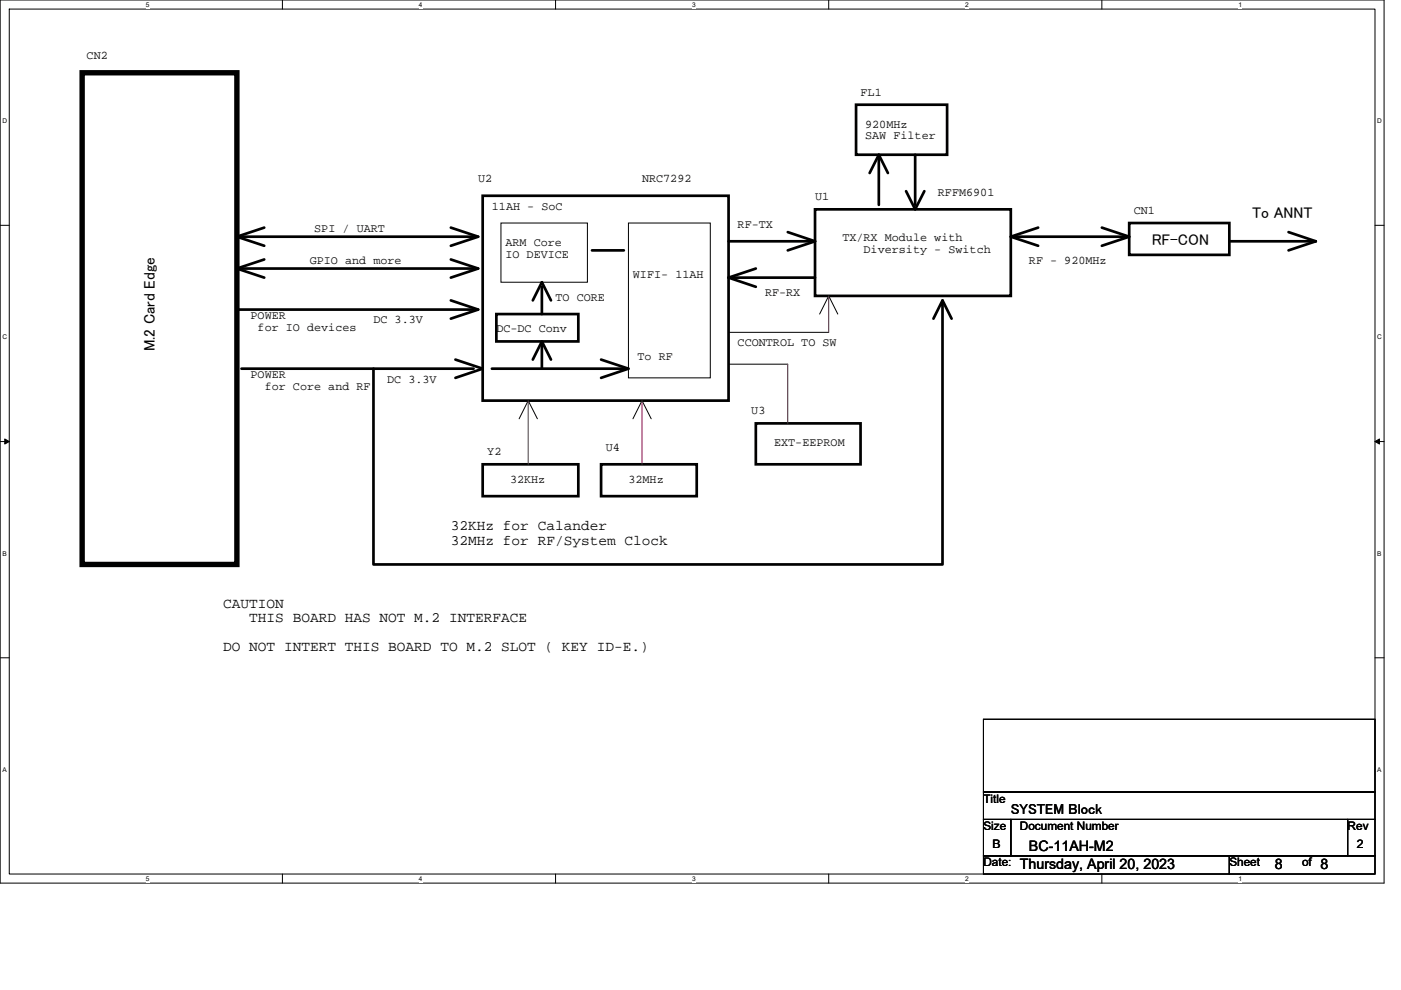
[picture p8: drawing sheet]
<svg xmlns="http://www.w3.org/2000/svg" width="297mm" height="210mm" viewBox="0 0 297 210" stroke-linecap="round" stroke-linejoin="round" font-family="sans-serif">
<path d="M0 0h293.5v187.2h-293.5zM2 1.9h289.5v183.4h-289.5z" fill="none" stroke="#000" stroke-width=".21"/>
<g fill="#fff">
<path d="M30.9 .2h.8v1.6h-.8z"/>
<path d="M30.9 185.5h.8v1.6h-.8z"/>
</g>
<path d="M59.9 0v1.9M59.9 185.3v1.9" fill="none" stroke="#000" stroke-width=".21"/>
<g fill="#fff">
<path d="M88.8 .2h.8v1.6h-.8z"/>
<path d="M88.8 185.5h.8v1.6h-.8z"/>
</g>
<path d="M117.8 0v1.9M117.8 185.3v1.9" fill="none" stroke="#000" stroke-width=".21"/>
<g fill="#fff">
<path d="M146.7 .2h.8v1.6h-.8z"/>
<path d="M146.7 185.5h.8v1.6h-.8z"/>
</g>
<path d="M175.7 0v1.9M175.7 185.3v1.9" fill="none" stroke="#000" stroke-width=".21"/>
<g fill="#fff">
<path d="M204.7 .2h.7v1.6h-.7z"/>
<path d="M204.7 185.5h.7v1.6h-.7z"/>
</g>
<path d="M233.6 0v1.9M233.6 185.3v1.9" fill="none" stroke="#000" stroke-width=".21"/>
<g fill="#fff">
<path d="M262.6 .2h.7v1.6h-.7z"/>
<path d="M262.6 185.5h.7v1.6h-.7z"/>
<path d="M.5 24.8h1v1.6h-1z"/>
<path d="M292 24.8h1v1.6h-1z"/>
<path d="M.5 70.7h1v1.5h-1z"/>
<path d="M292 70.7h1v1.5h-1z"/>
</g>
<path d="M0 47.8h2M291.5 47.8h2" fill="none" stroke="#000" stroke-width=".21"/>
<g fill="#fff">
<path d="M.5 116.5h.9v1.6h-.9z"/>
<path d="M292 116.5h.9v1.6h-.9z"/>
</g>
<path d="M0 93.6h2M291.5 93.6h2" fill="none" stroke="#000" stroke-width=".21"/>
<path d="M1 93.1l1 .5-1 .5zM291.5 93.6l1-.5v1z" fill="#000" stroke="#000" stroke-width=".21"/>
<g fill="#fff">
<path d="M.5 162.4h.9v1.5h-.9z"/>
<path d="M292 162.4h.9v1.5h-.9z"/>
</g>
<g fill="none" stroke="#000" stroke-width=".21">
<path d="M106.2 47.3h18.3v12.5h-18.3zM133.2 47.3h17.4v32.8h-17.4zM154.5 77.2h12.5M154.5 70.5h21.2M173.8 66.6l1.9-3.9 1.9 3.9M113.9 88.8l-1.9-3.9-1.9 3.9M134.2 88.8l1.9-3.9 2 3.9M0 139.5h2M291.5 139.5h2M208.5 152.5h83v15.4h-83zM208.5 167.9h83v5.8h-83zM208.5 173.7h5.8v7.8h-5.8z"/>
<path d="M214.3 173.7h71.4v7.8h-71.4zM285.7 173.7h5.8v7.8h-5.8zM208.5 181.5h52.1v3.8h-52.1zM260.6 181.5h30.9v3.8h-30.9z"/>
</g>
<path d="M17.4 15.4h32.8v104.3h-32.8z" fill="none" stroke="#000" stroke-width="1.1"/>
<g fill="none" stroke="#000" stroke-width=".57">
<path d="M181.5 22.2h19.3v10.6h-19.3zM184.4 36.7l1.9-3.9 2 3.9M186.3 32.8v10.6M194 32.8v10.6M50.2 50.2h50.2M50.2 56.9h50.2M50.2 50.2l5.8 1.9M50.2 56.9l5.8 2M56 48.3l-5.8 1.9M56 55l-5.8 1.9M95.6 48.3l5.8 1.9-5.8 1.9M95.6 55l5.8 1.9-5.8 2"/>
<path d="M102.3 41.5h52.2v43.4h-52.2zM125.5 53.1h6.8M154.5 51.2h18.3M154.5 58.9h18.3M154.5 58.9l5.7 1.9M160.2 56.9l-5.7 2M167 49.2l5.8 2M172.8 44.4h41.5v18.3h-41.5zM172.8 51.2l-5.8 1.9M192.1 40.5l1.9 3.9 2-3.9M215.3 50.2h23.1M220.1 48.3l-5.8 1.9 5.8 1.9"/>
<path d="M233.6 48.3l5.8 1.9-5.8 1.9M239.4 47.3h21.2v6.7h-21.2zM260.6 51.2h18.4M273.2 49.2l5.8 2M279 51.2l-5.8 1.9M50.2 65.6h50.2M51.2 78.2h49.2M95.6 63.7l5.8 1.9-5.8 2M96.6 76.2l5.7 2-5.7 1.9M104.3 78.2h28M105.2 66.6h17.4v5.8h-17.4zM113 76.2l1.9-3.8 1.9 3.8"/>
<path d="M114.9 60.8v5.8M114.9 72.4v5.8M116.8 63.7l-1.9-3.9-1.9 3.9M127.4 76.2l5.8 2-5.8 1.9M197.9 67.6l1.9-3.9v56h-120.6v-41.5M199.8 63.7l2 3.9M102.3 98.4h20.3v6.8h-20.3zM127.4 98.4h20.3v6.8h-20.3zM160.2 89.8h22.3v8.6h-22.3z"/>
</g>
<path d="M167 77.2v12.6M175.7 62.7v7.8M112 84.9v13.5M136.1 84.9v13.5" fill="none" stroke="#800040" stroke-width=".21"/>
<g font-size="3.3">
<text x="265.5" y="46.2">To ANNT</text>
<text x="244.2" y="52">RF-CON</text>
<text x="32.8" y="74.5" transform="rotate(-90 32.8 74.5)">M.2 Card Edge</text>
</g>
<g font-size="3.1">
<text x="95.6" y="112.5">32KHz for Calander</text>
<text x="95.6" y="115.5">32MHz for RF/System Clock</text>
<text x="47.3" y="128.9">CAUTION</text>
<text x="52.8" y="131.9">THIS BOARD HAS NOT M.2 INTERFACE</text>
<text x="47.3" y="138.1">DO NOT INTERT THIS BOARD TO M.2 SLOT ( KEY ID-E.)</text>
<text x="214.3" y="172.5">SYSTEM Block</text>
<text x="216.2" y="184.2">Thursday, April 20, 2023</text>
<text x="218.2" y="180.3">BC-11AH-M2</text>
<text x="270.3" y="184.2">8</text>
<text x="279.9" y="184.2">8</text>
</g>
<g font-size="2.5">
<text x="18.4" y="12.6">CN2</text>
<text x="182.5" y="20.3">FL1</text>
<text x="183.4" y="27.1">920MHz</text>
<text x="183.4" y="29.5">SAW Filter</text>
<text x="101.4" y="38.7">U2</text>
<text x="136.1" y="38.7">NRC7292</text>
<text x="198.9" y="41.5">RFFM6901</text>
<text x="104.3" y="44.4">11AH - SoC</text>
<text x="172.8" y="42.5">U1</text>
<text x="240.4" y="45.4">CN1</text>
<text x="66.6" y="49.3">SPI / UART</text>
<text x="107.2" y="52.2">ARM Core</text>
<text x="156.4" y="48.3">RF-TX</text>
<text x="178.6" y="51.2">TX/RX Module with</text>
<text x="183.1" y="53.7">Diversity - Switch</text>
<text x="65.7" y="56">GPIO and more</text>
<text x="107.2" y="54.7">IO DEVICE</text>
<text x="134.2" y="58.9">WIFI- 11AH</text>
<text x="218.2" y="56">RF - 920MHz</text>
<text x="117.8" y="63.7">TO CORE</text>
<text x="162.2" y="62.8">RF-RX</text>
<text x="53.1" y="67.6">POWER</text>
<text x="54.6" y="70.1">for IO devices</text>
<text x="79.2" y="68.6">DC 3.3V</text>
<text x="105.2" y="70.5">DC-DC Conv</text>
<text x="135.2" y="76.3">To RF</text>
<text x="156.4" y="73.4">CCONTROL TO SW</text>
<text x="53.1" y="80.1">POWER</text>
<text x="56.1" y="82.6">for Core and RF</text>
<text x="82.1" y="81.1">DC 3.3V</text>
<text x="159.3" y="87.9">U3</text>
<text x="128.4" y="95.6">U4</text>
<text x="164.1" y="94.6">EXT-EEPROM</text>
<text x="103.3" y="96.6">Y2</text>
<text x="108.1" y="102.3">32KHz</text>
<text x="133.2" y="102.3">32MHz</text>
<text x="208.5" y="170.2">Title</text>
<text x="208.5" y="176">Size</text>
<text x="210.5" y="179.8">B</text>
<text x="216.2" y="176">Document Number</text>
<text x="285.7" y="176">Rev</text>
<text x="287.7" y="179.8">2</text>
<text x="208.5" y="183.7">Date:</text>
<text x="260.6" y="183.7">Sheet</text>
<text x="276.1" y="183.7">of</text>
</g>
<g font-size="1.4">
<text x="30.9" y="1.5">5</text>
<text x="88.8" y="1.5">4</text>
<text x="146.7" y="1.5">3</text>
<text x="204.7" y="1.5">2</text>
<text x="262.6" y="1.5">1</text>
<text x=".5" y="26.1">D</text>
<text x="292" y="26.1">D</text>
<text x=".5" y="71.9">C</text>
<text x="292" y="71.9">C</text>
<text x=".5" y="117.8">B</text>
<text x="292" y="117.8">B</text>
<text x=".5" y="163.6">A</text>
<text x="292" y="163.6">A</text>
<text x="30.9" y="186.8">5</text>
<text x="88.8" y="186.8">4</text>
<text x="146.7" y="186.8">3</text>
<text x="204.7" y="186.8">2</text>
<text x="262.6" y="186.8">1</text>
</g>
</svg>
